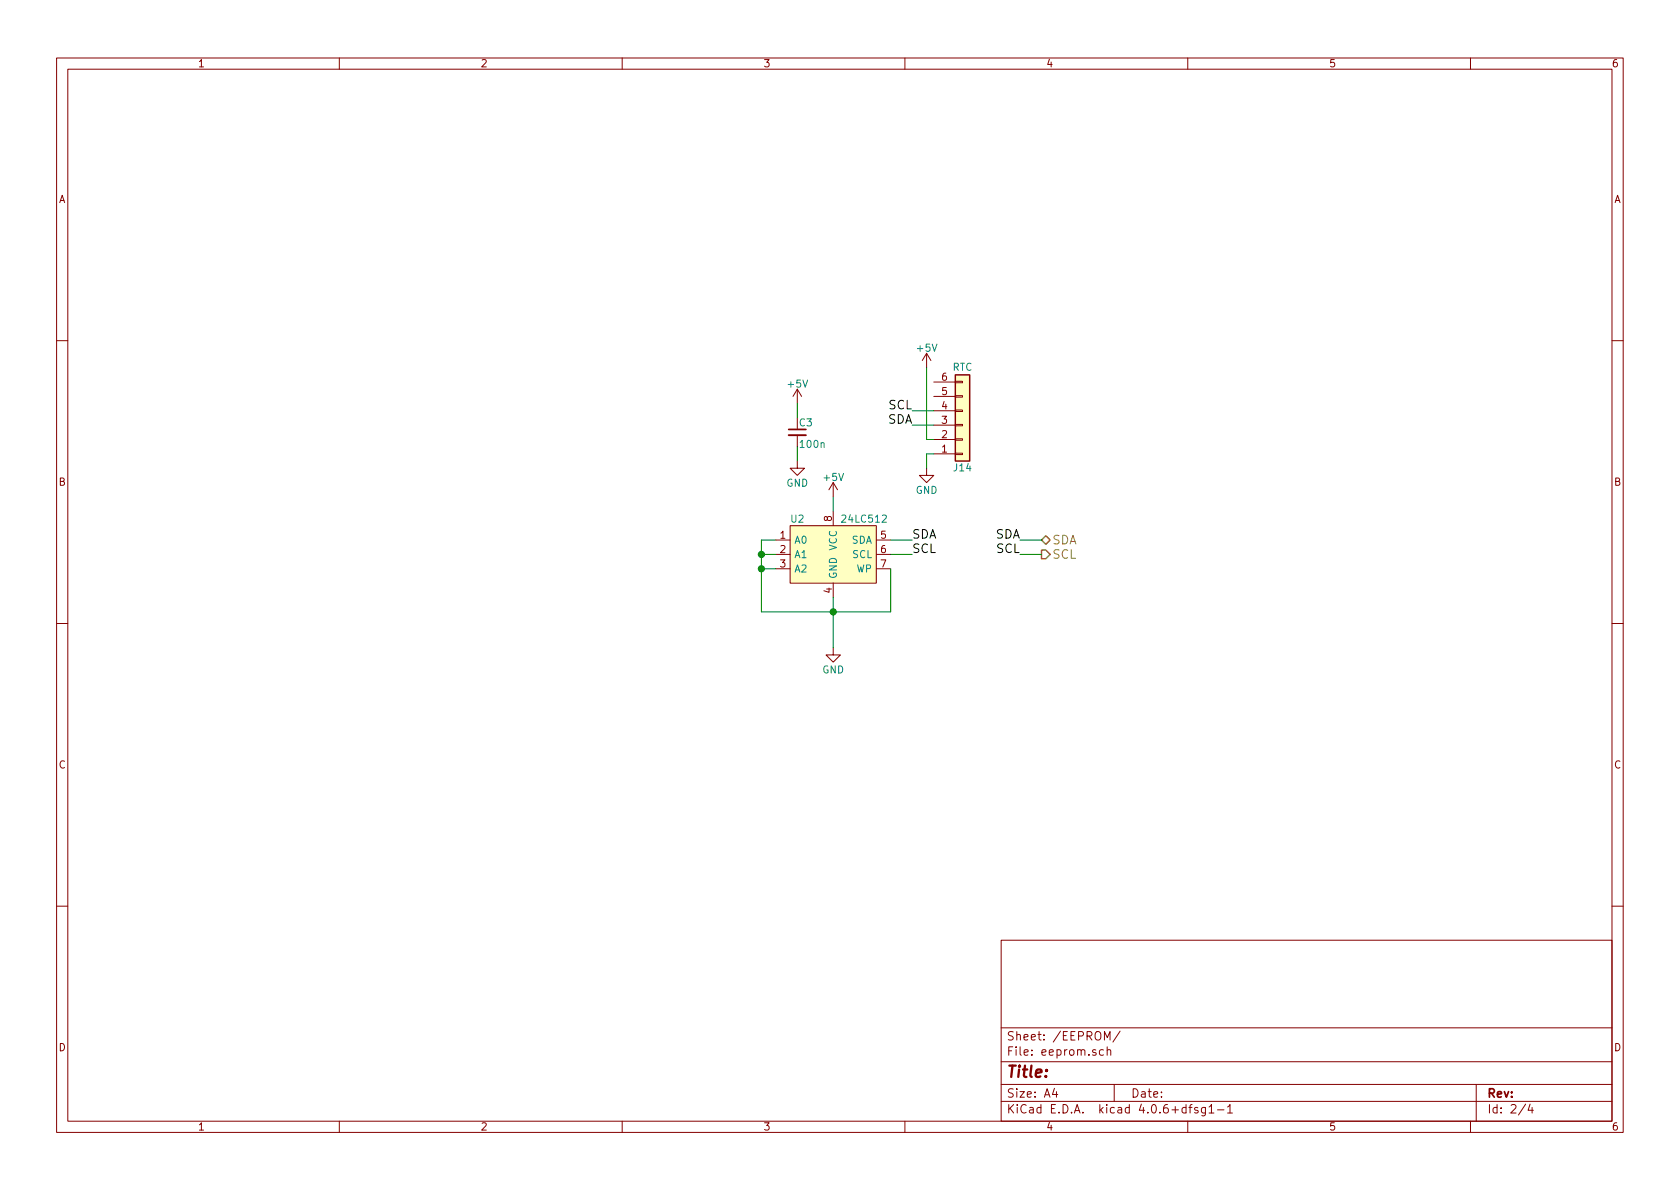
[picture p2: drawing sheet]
EESchema Schematic File Version 2
LIBS:power
LIBS:device
LIBS:switches
LIBS:relays
LIBS:motors
LIBS:transistors
LIBS:conn
LIBS:linear
LIBS:regul
LIBS:74xx
LIBS:cmos4000
LIBS:adc-dac
LIBS:memory
LIBS:xilinx
LIBS:microcontrollers
LIBS:dsp
LIBS:microchip
LIBS:analog_switches
LIBS:motorola
LIBS:texas
LIBS:intel
LIBS:audio
LIBS:interface
LIBS:digital-audio
LIBS:philips
LIBS:display
LIBS:cypress
LIBS:siliconi
LIBS:opto
LIBS:atmel
LIBS:contrib
LIBS:valves
LIBS:bluepill
LIBS:Connector
LIBS:bluepill-cache
EELAYER 25 0
EELAYER END
$Descr A4 11693 8268
encoding utf-8
Sheet 2 4
Title ""
Date ""
Rev ""
Comp ""
Comment1 ""
Comment2 ""
Comment3 ""
Comment4 ""
$EndDescr
$Comp
L 24LC512 U2
U 1 1
P 5800 3850
F 0 "U2" H 5550 4100 50  0000 C CNN
F 1 "24LC512" H 5850 4100 50  0000 L CNN
F 2 "Housings_DIP:DIP-8_W7.62mm_LongPads" H 5850 3600 50  0001 L CNN
F 3 "" H 5800 3750 50  0001 C CNN
	1    5800 3850
	1    0    0    -1  
$EndComp
Text HLabel 7250 3850 2    60   Output ~ 0
SCL
Text HLabel 7250 3750 2    60   BiDi ~ 0
SDA
$Comp
L +5V #PWR3
U 1 1
P 5800 3450
F 0 "#PWR3" H 5800 3300 50  0001 C CNN
F 1 "+5V" H 5800 3590 50  0000 C CNN
F 2 "" H 5800 3450 50  0001 C CNN
F 3 "" H 5800 3450 50  0001 C CNN
	1    5800 3450
	1    0    0    -1  
$EndComp
$Comp
L GND #PWR4
U 1 1
P 5800 4500
F 0 "#PWR4" H 5800 4250 50  0001 C CNN
F 1 "GND" H 5800 4350 50  0000 C CNN
F 2 "" H 5800 4500 50  0001 C CNN
F 3 "" H 5800 4500 50  0001 C CNN
	1    5800 4500
	1    0    0    -1  
$EndComp
Wire Wire Line
	5800 3550 5800 3450
Wire Wire Line
	5800 4150 5800 4500
Wire Wire Line
	5400 3750 5300 3750
Wire Wire Line
	5300 3750 5300 4250
Wire Wire Line
	5300 4250 6200 4250
Connection ~ 5800 4250
Wire Wire Line
	5400 3850 5300 3850
Connection ~ 5300 3850
Wire Wire Line
	5400 3950 5300 3950
Connection ~ 5300 3950
Wire Wire Line
	6200 4250 6200 3950
$Comp
L Conn_01x06 J14
U 1 1
P 6700 2950
F 0 "J14" H 6700 3250 50  0000 C CNN
F 1 "RTC" H 6700 2550 50  0000 C CNN
F 2 "Pin_Headers:Pin_Header_Straight_1x06_Pitch2.54mm" H 6700 2950 50  0001 C CNN
F 3 "" H 6700 2950 50  0001 C CNN
	1    6700 2950
	1    0    0    1   
$EndComp
$Comp
L GND #PWR6
U 1 1
P 6450 3250
F 0 "#PWR6" H 6450 3000 50  0001 C CNN
F 1 "GND" H 6450 3100 50  0000 C CNN
F 2 "" H 6450 3250 50  0001 C CNN
F 3 "" H 6450 3250 50  0001 C CNN
	1    6450 3250
	1    0    0    -1  
$EndComp
$Comp
L +5V #PWR5
U 1 1
P 6450 2550
F 0 "#PWR5" H 6450 2400 50  0001 C CNN
F 1 "+5V" H 6450 2690 50  0000 C CNN
F 2 "" H 6450 2550 50  0001 C CNN
F 3 "" H 6450 2550 50  0001 C CNN
	1    6450 2550
	1    0    0    -1  
$EndComp
Wire Wire Line
	6500 3150 6450 3150
Wire Wire Line
	6450 3150 6450 3250
Wire Wire Line
	6500 3050 6450 3050
Wire Wire Line
	6450 3050 6450 2550
Wire Wire Line
	6500 2950 6350 2950
Wire Wire Line
	6500 2850 6350 2850
Wire Wire Line
	6200 3750 6350 3750
Wire Wire Line
	6200 3850 6350 3850
Wire Wire Line
	7250 3750 7100 3750
Wire Wire Line
	7250 3850 7100 3850
Text Label 7100 3750 2    60   ~ 0
SDA
Text Label 7100 3850 2    60   ~ 0
SCL
Text Label 6350 3750 0    60   ~ 0
SDA
Text Label 6350 3850 0    60   ~ 0
SCL
Text Label 6350 2950 2    60   ~ 0
SDA
Text Label 6350 2850 2    60   ~ 0
SCL
$Comp
L C_Small C3
U 1 1
P 5550 3000
F 0 "C3" H 5560 3070 50  0000 L CNN
F 1 "100n" H 5560 2920 50  0000 L CNN
F 2 "Capacitors_SMD:C_0805" H 5550 3000 50  0001 C CNN
F 3 "" H 5550 3000 50  0001 C CNN
	1    5550 3000
	1    0    0    -1  
$EndComp
$Comp
L +5V #PWR1
U 1 1
P 5550 2800
F 0 "#PWR1" H 5550 2650 50  0001 C CNN
F 1 "+5V" H 5550 2940 50  0000 C CNN
F 2 "" H 5550 2800 50  0001 C CNN
F 3 "" H 5550 2800 50  0001 C CNN
	1    5550 2800
	1    0    0    -1  
$EndComp
$Comp
L GND #PWR2
U 1 1
P 5550 3200
F 0 "#PWR2" H 5550 2950 50  0001 C CNN
F 1 "GND" H 5550 3050 50  0000 C CNN
F 2 "" H 5550 3200 50  0001 C CNN
F 3 "" H 5550 3200 50  0001 C CNN
	1    5550 3200
	1    0    0    -1  
$EndComp
Wire Wire Line
	5550 2800 5550 2900
Wire Wire Line
	5550 3100 5550 3200
$EndSCHEMATC
